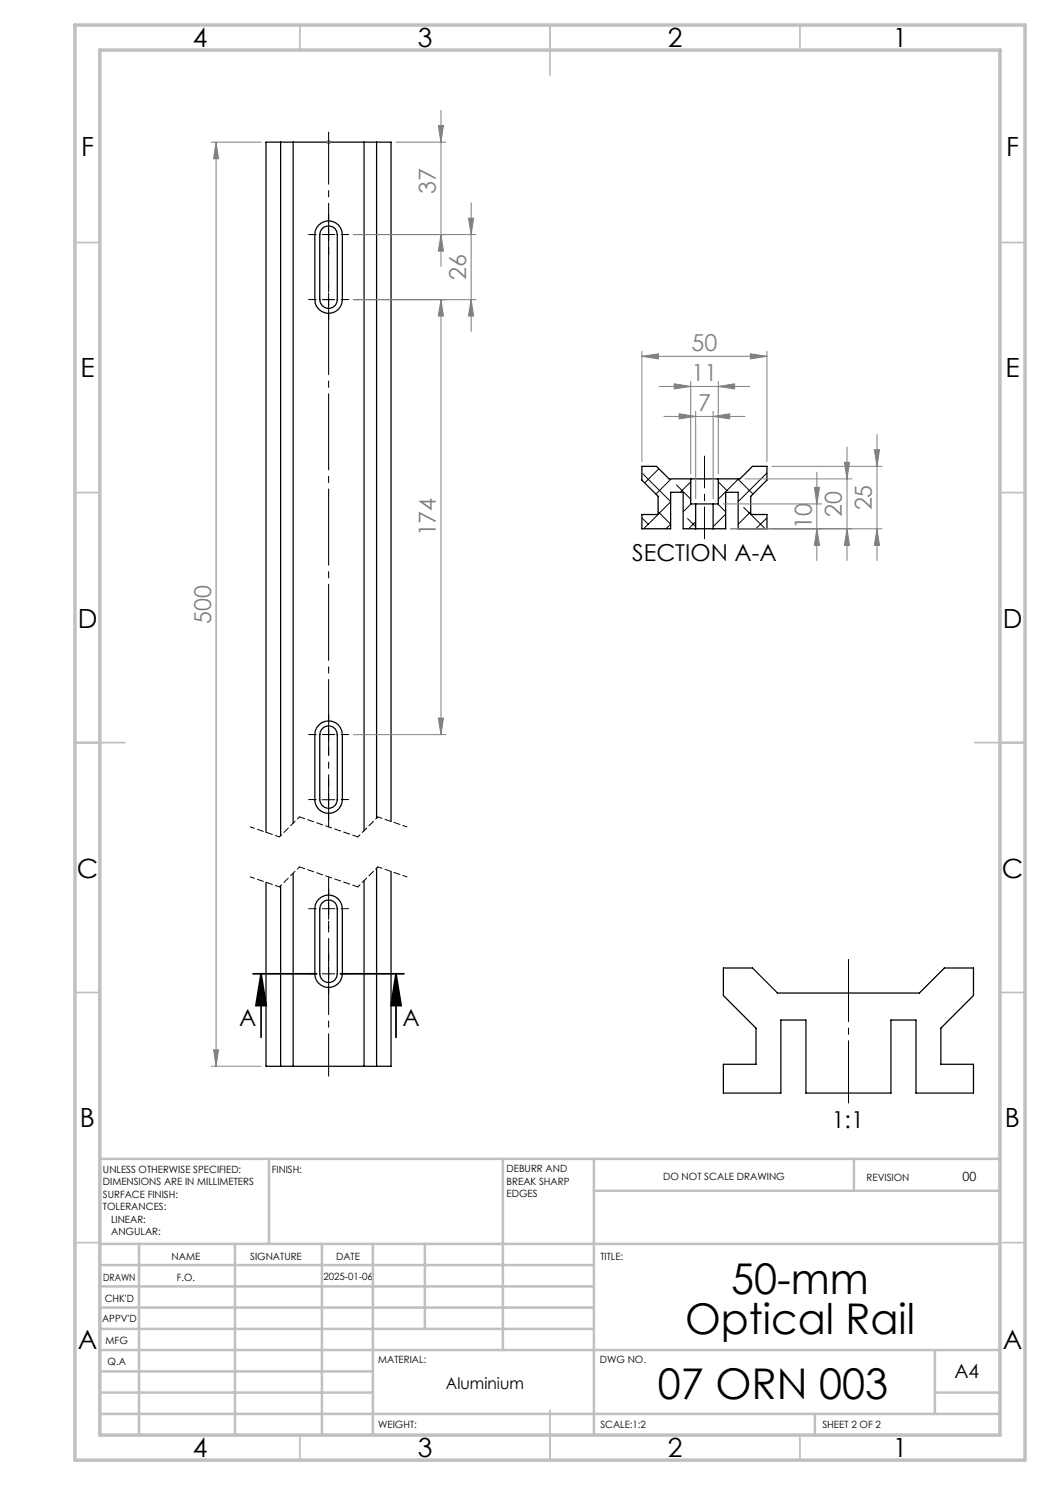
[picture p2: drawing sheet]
<svg xmlns="http://www.w3.org/2000/svg" width="210mm" height="297mm" viewBox="0 0 210 297" stroke-linecap="round" stroke-linejoin="round" font-family="sans-serif">
<g fill="none" stroke="#000" stroke-width=".25">
<path d="M56.1 28.4v138.7M58.6 28.4v136.2M72.8 28.4v137.8M75.3 28.4v135.3M63.8 45a2.75 2.75 0 0 1 3-.6 2.75 2.75 0 0 1 1.7 2.5v13a2.75 2.75 0 0 1-2.8 2.8 2.75 2.75 0 0 1-2.7-2.8v-13v-.7l.3-.7zM64.4 45.8a1.76 1.76 0 0 1 1.9-.5 1.76 1.76 0 0 1 1.2 1.6v13a1.75 1.75 0 0 1-1.8 1.8 1.75 1.75 0 0 1-1.7-1.8v-13l.1-.6zM138.1 95.8h5.6M138.1 95.8h-4.3l-2.5-2.5h-2.9v2.7l3.2 3.3v3.6h-3.2v2.9h5.7v-7.3h2.5v7.3h2.5M138.1 95.8v5h1M143.7 95.8h4.3l2.5-2.5h2.9v2.7l-3.3 3.3v3.6h3.3v2.9h-5.8v-7.3h-2.5v7.3h-2.5M143.7 95.8v5h-1.1M139.1 100.8h3.5"/>
<path d="M139.1 105.8h3.5M139.1 100.8v5M142.6 100.8v5M63.8 145a2.75 2.75 0 0 1 3-.6 2.75 2.75 0 0 1 1.7 2.5v13a2.75 2.75 0 0 1-2.8 2.8 2.75 2.75 0 0 1-2.7-2.8v-13v-.7l.3-.6zM64.4 145.8a1.74 1.74 0 0 1 1.9-.5 1.74 1.74 0 0 1 1.2 1.6v13a1.75 1.75 0 0 1-1.8 1.8 1.75 1.75 0 0 1-1.7-1.8v-13l.1-.6zM56.1 177.2v36.1M58.6 174.7v38.6M63.8 179.8a2.75 2.75 0 0 1 3-.6 2.75 2.75 0 0 1 1.7 2.5v13.1a2.75 2.75 0 0 1-2.8 2.7 2.75 2.75 0 0 1-2.7-2.7v-13.1v-.7l.3-.6zM72.8 176.1v37.2M75.3 173.6v39.7M78.2 164.3v-135.9h-25v138.1M78.2 174.3v39h-25v-36.8"/>
<path d="M64.4 180.6a1.74 1.74 0 0 1 1.9-.5 1.74 1.74 0 0 1 1.2 1.6v13.1a1.75 1.75 0 0 1-1.8 1.7 1.75 1.75 0 0 1-1.7-1.7v-13.1l.1-.6zM144.7 193.6h5.8l5 5h28.4l5-5h5.8v5.5l-6.5 6.5v7.3h6.5v5.7h-11.5v-14.6h-5v14.6h-17v-14.6h-5v14.6h-11.5v-5.7h6.5v-7.3l-6.5-6.5z"/>
</g>
<g fill="none" stroke="#000" stroke-width=".2">
<path d="M64.5 59.9h2.5M65.7 58.7v2.5M128.6 94.8l5.5 5.6-2.5 2.5M131.8 93.8l-2.9 2.8M134.2 95.8l-3 3M135.3 97l2.8 2.8M138.1 96.4l-2.1 2.1M143.7 96.4l1.7 1.7M147.5 95.8l3.1 3M147.7 95.8l-4 4M153.4 94.6l-5.8 5.7M128.4 103.6l1.2 1.2"/>
<path d="M131.6 102.9l-2.9 2.9M131.6 102.3l2.5 2.5-.9 1M137.5 103.7l1.6 1.6M138.2 100.8l-1.6 1.6M139.1 100.8v.1M139.1 104.3l-1.4 1.5M142.7 100.8l-.1 .1M143.5 100.8l1.6 1.6M145.1 102.8l-2.5 2.5M148.7 101.5l1.4 1.4M150.1 102.3l-2.5 2.5M150.2 102.9l2.8 2.9"/>
<path d="M153.4 103.6l-2.2 2.2M64.5 159.9h2.5M65.7 158.7v2.5M64.5 194.8h2.5M65.7 193.5v2.5"/>
</g>
<path d="M50.6 194.8h12.7M52.2 194.8l1 6.3h-2zM52.2 194.8v12.7M68.1 194.8h12.7M79.2 194.8l1 6.3h-2zM79.2 194.8v12.7" fill="none" stroke="#000" stroke-width=".35"/>
<g fill="none" stroke="#808080" stroke-width=".2">
<path d="M42.2 28.4h10M43.2 28.4v184.9M43.2 28.4l.5 3.3h-1zM65.2 28.4h1M65.4 28.1l.7 .7M65.7 27.9v1M66.1 28.1l-.7 .7M79.2 28.4h10M87.7 25.1h1l-.5 3.3zM88.2 22.1v31.2M70.7 46.9h24.5M70.7 59.9h24.5"/>
<path d="M88.2 59.9v87M88.2 46.9l.5 3.3h-1zM88.2 59.9l.5 3.3h-1zM93.7 43.6h1l-.5 3.3zM94.2 40.6v25.7M94.2 59.9l.5 3.3h-1zM128.4 71.3l3.3-.5v1zM128.4 70.3v22M128.4 71.3h25M131.8 77.3h18.2M134.8 76.8l3.3 .5-3.3 .5zM138.1 76.3v18.5"/>
<path d="M143.7 77.3l3.2-.5v1zM143.7 76.3v18.5M150.1 70.8l3.3 .5-3.3 .5zM153.4 70.3v22M132.8 83.3h16.2M135.8 82.8l3.3 .5-3.3 .5zM139.1 82.3v17.5M142.6 83.3l3.3-.5v1zM142.6 82.3v17.5M149 95.8h21.4M154.4 93.3h22M162.9 97.5h1l-.5 3.3z"/>
<path d="M163.4 94.4v17.7M168.9 92.5h1l-.5 3.3zM169.4 89.4v22.7M174.9 90h1l-.5 3.3zM175.4 86.9v25.2M144.6 100.8h19.8M146.1 105.8h30.3M163.4 105.8l.5 3.3h-1zM169.4 105.8l.5 3.3h-1zM175.4 105.8l.5 3.3h-1zM70.7 146.9h18.5M87.7 143.6h1l-.5 3.3z"/>
<path d="M42.2 213.3h10M42.7 210h1l-.5 3.3z"/>
</g>
<path d="M169.7 191.9v28.7" fill="none" stroke="#000" stroke-width=".2" stroke-dasharray="15.2 1.3 1.3 1.3" stroke-dashoffset="2.8"/>
<g fill="none" stroke="#000" stroke-width=".2" stroke-dasharray="15.2 1.3 1.3 1.3">
<path d="M63.2 59.9h-1.5M63.2 46.9h-1.5M65.7 57.4v-1.5M65.7 46.9v-1.2M65.7 46.9h-1.2M65.7 46.9v1.3M65.7 46.9h1.3M65.7 44.4v-1.5M65.7 49.4v1.5M68.2 59.9h1.5M68.2 46.9h1.5M65.7 62.4v1.5"/>
<path d="M63.2 159.9h-1.5M63.2 146.9h-1.5M65.7 157.4v-1.5M65.7 146.9v-1.2M65.7 146.9h-1.2M65.7 146.9v1.3M65.7 146.9h1.3M65.7 144.4v-1.5M65.7 149.4v1.5M68.2 159.9h1.5M68.2 146.9h1.5M65.7 162.4v1.5"/>
<path d="M65.7 179.2v-1.5M63.2 194.7h-1.5M63.2 181.7h-1.5M65.7 192.2v-1.5M65.7 197.2v1.5M65.7 181.7v-1.2M65.7 181.7h-1.2M65.7 181.7v1.3M65.7 181.7h1.3M65.7 184.2v1.5M68.2 194.7h1.5M68.2 181.7h1.5"/>
</g>
<path d="M65.7 215.2v-39.8" fill="none" stroke="#000" stroke-width=".2" stroke-dasharray="15.2 1.3 1.3 1.3" stroke-dashoffset="6.7"/>
<path d="M65.7 165.4v-139" fill="none" stroke="#000" stroke-width=".2" stroke-dasharray="15.2 1.3 1.3 1.3" stroke-dashoffset="4.8"/>
<path d="M140.9 107.8v-16.6" fill="none" stroke="#000" stroke-width=".2" stroke-dasharray="15.2 1.3 1.3 1.3" stroke-dashoffset="8.9"/>
<path d="M55.9 177.4l-5.8-2M55.9 167.4l-5.8-2M81.4 175.4l-5.8-2M81.4 165.4l-5.8-2" fill="none" stroke="#000" stroke-width=".2" stroke-dasharray="1.3 .6" stroke-dashoffset=".4"/>
<path d="M59.9 173.4l-4 4M59.9 163.4l-4 4M75.6 173.4l-4 4M75.6 163.4l-4 4" fill="none" stroke="#000" stroke-width=".2" stroke-dasharray="1.3 .6" stroke-dashoffset=".7"/>
<path d="M71.6 177.4l-11.7-4M71.6 167.4l-11.7-4" fill="none" stroke="#000" stroke-width=".2" stroke-dasharray="1.3 .6" stroke-dashoffset=".2"/>
<g fill="none" stroke="#c0c0c0" stroke-width=".35">
<path d="M60 5v5M110 5v10M160 5v5M15 48.5h5M200 48.5h5M15 98.5h5M200 98.5h5M15 148.5h10M195 148.5h10M15 198.5h5M200 198.5h5M15 248.5h5"/>
<path d="M200 248.5h5M60 287v5M110 282v10M160 287v5"/>
</g>
<g fill="none" stroke="#c0c0c0" stroke-width=".5">
<path d="M53.8 231.8v17M100.6 231.8v38.2M118.8 231.8v55.2M118.8 238.2h81.2M170.8 231.8v6.4M200 231.8h-180v55.2M20 248.8h180M20 257.3h98.8M20 253h98.8M27.8 248.8v38.2M47 248.8v38.2M64.4 248.8v38.2"/>
<path d="M74.6 248.8v38.2M85 248.8v17M20 265.8h98.8M20 261.5h98.8M20 278.5h54.6M20 274.3h54.6M20 270h180M187 278.5h13M187 270v12.8M20 282.8h180M163 282.8v4.2"/>
</g>
<path d="M15 5h190v287h-190zM20 10h180v277h-180z" fill="none" stroke="#c0c0c0" stroke-width=".7"/>
<path d="M79.2 194.8l1 6.3h-2zM52.2 194.8l1 6.3h-2z" fill="#000"/>
<g fill="#808080">
<path d="M135.8 82.8l3.3 .5-3.3 .5zM142.6 83.3l3.3-.5v1z"/>
<path d="M134.8 76.8l3.3 .5-3.3 .5zM143.7 77.3l3.2-.5v1z"/>
<path d="M169.4 105.8l.5 3.3h-1zM168.9 92.5h1l-.5 3.3z"/>
<path d="M93.7 43.6h1l-.5 3.3zM94.2 59.9l.5 3.3h-1zM88.2 59.9l.5 3.3h-1zM87.7 143.6h1l-.5 3.3zM42.7 210h1l-.5 3.3zM43.2 28.4l.5 3.3h-1zM162.9 97.5h1l-.5 3.3zM163.4 105.8l.5 3.3h-1zM174.9 90h1l-.5 3.3zM175.4 105.8l.5 3.3h-1z"/>
<path d="M87.7 25.1h1l-.5 3.3zM88.2 46.9l.5 3.3h-1z"/>
<path d="M128.4 71.3l3.3-.5v1zM150.1 70.8l3.3 .5-3.3 .5z"/>
</g>
<g font-size="8.5">
<text x="146.2" y="258.8">50-mm</text>
<text x="137" y="266.9">Optical Rail</text>
<text x="131.6" y="279.7">07 ORN 003</text>
</g>
<g font-size="5.3">
<text x="38.5" y="9.5">4</text>
<text x="83.5" y="9.5">3</text>
<text x="133.6" y="9.5">2</text>
<text x="178.6" y="9.5">1</text>
<text x="16.2" y="31.2">F</text>
<text x="201.2" y="31.2">F</text>
<text x="16.1" y="75.5">E</text>
<text x="201.1" y="75.5">E</text>
<text x="15.5" y="125.5">D</text>
<text x="200.5" y="125.5">D</text>
<text x="15.4" y="175.5">C</text>
<text x="200.4" y="175.5">C</text>
<text x="16" y="225.5">B</text>
<text x="201" y="225.5">B</text>
<text x="15.5" y="269.7">A</text>
<text x="200.5" y="269.7">A</text>
<text x="38.5" y="291.5">4</text>
<text x="83.5" y="291.5">3</text>
<text x="133.6" y="291.5">2</text>
<text x="178.6" y="291.5">1</text>
</g>
<g font-size="4.7" fill="#808080">
<text x="87.2" y="38.8" transform="rotate(-90 87.2 38.8)">37</text>
<text x="93.2" y="56" transform="rotate(-90 93.2 56)">26</text>
<text x="138.3" y="70.2">50</text>
<text x="138.3" y="76.2">11</text>
<text x="139.6" y="82.2">7</text>
<text x="87.2" y="107.3" transform="rotate(-90 87.2 107.3)">174</text>
<text x="162.4" y="105.8" transform="rotate(-90 162.4 105.8)">10</text>
<text x="168.4" y="103.3" transform="rotate(-90 168.4 103.3)">20</text>
<text x="174.4" y="102.1" transform="rotate(-90 174.4 102.1)">25</text>
<text x="42.2" y="124.7" transform="rotate(-90 42.2 124.7)">500</text>
</g>
<g font-size="4.7">
<text x="126.4" y="112.3">SECTION A-A</text>
<text x="47.8" y="205.3">A</text>
<text x="80.5" y="205.3">A</text>
<text x="166.3" y="225.7">1:1</text>
</g>
<text font-size="3.9" x="190.9" y="275.5">A4</text>
<text font-size="3.2" x="89.2" y="277.9">Aluminium</text>
<text font-size="2.5" x="192.5" y="236.1">00</text>
<g font-size="2">
<text x="20.6" y="234.6">UNLESS OTHERWISE SPECIFIED:</text>
<text x="20.6" y="237.1">DIMENSIONS ARE IN MILLIMETERS</text>
<text x="20.6" y="239.6">SURFACE FINISH:</text>
<text x="54.4" y="234.6">FINISH:</text>
<text x="101.3" y="234.5">DEBURR AND</text>
<text x="101.3" y="237">BREAK SHARP</text>
<text x="101.3" y="239.5">EDGES</text>
<text x="132.6" y="236">DO NOT SCALE DRAWING</text>
<text x="173.3" y="236.2">REVISION</text>
<text x="20.6" y="242.1">TOLERANCES:</text>
<text x="22.2" y="244.6">LINEAR:</text>
<text x="22.2" y="247.1">ANGULAR:</text>
<text x="34.3" y="252">NAME</text>
<text x="50" y="251.9">SIGNATURE</text>
<text x="67.2" y="251.9">DATE</text>
<text x="120.1" y="251.9">TITLE:</text>
<text x="20.6" y="256.1">DRAWN</text>
<text x="35.3" y="256.1">F.O.</text>
<text x="64.7" y="255.9">2025-01-06</text>
<text x="20.9" y="260.3">CHK'D</text>
<text x="20.4" y="264.4">APPV'D</text>
<text x="21.1" y="268.8">MFG</text>
<text x="21.5" y="273">Q.A</text>
<text x="75.6" y="272.5">MATERIAL:</text>
<text x="120" y="272.5">DWG NO.</text>
<text x="75.6" y="285.5">WEIGHT:</text>
<text x="120.1" y="285.6">SCALE:1:2</text>
<text x="164.5" y="285.6">SHEET 2 OF 2</text>
</g>
</svg>
